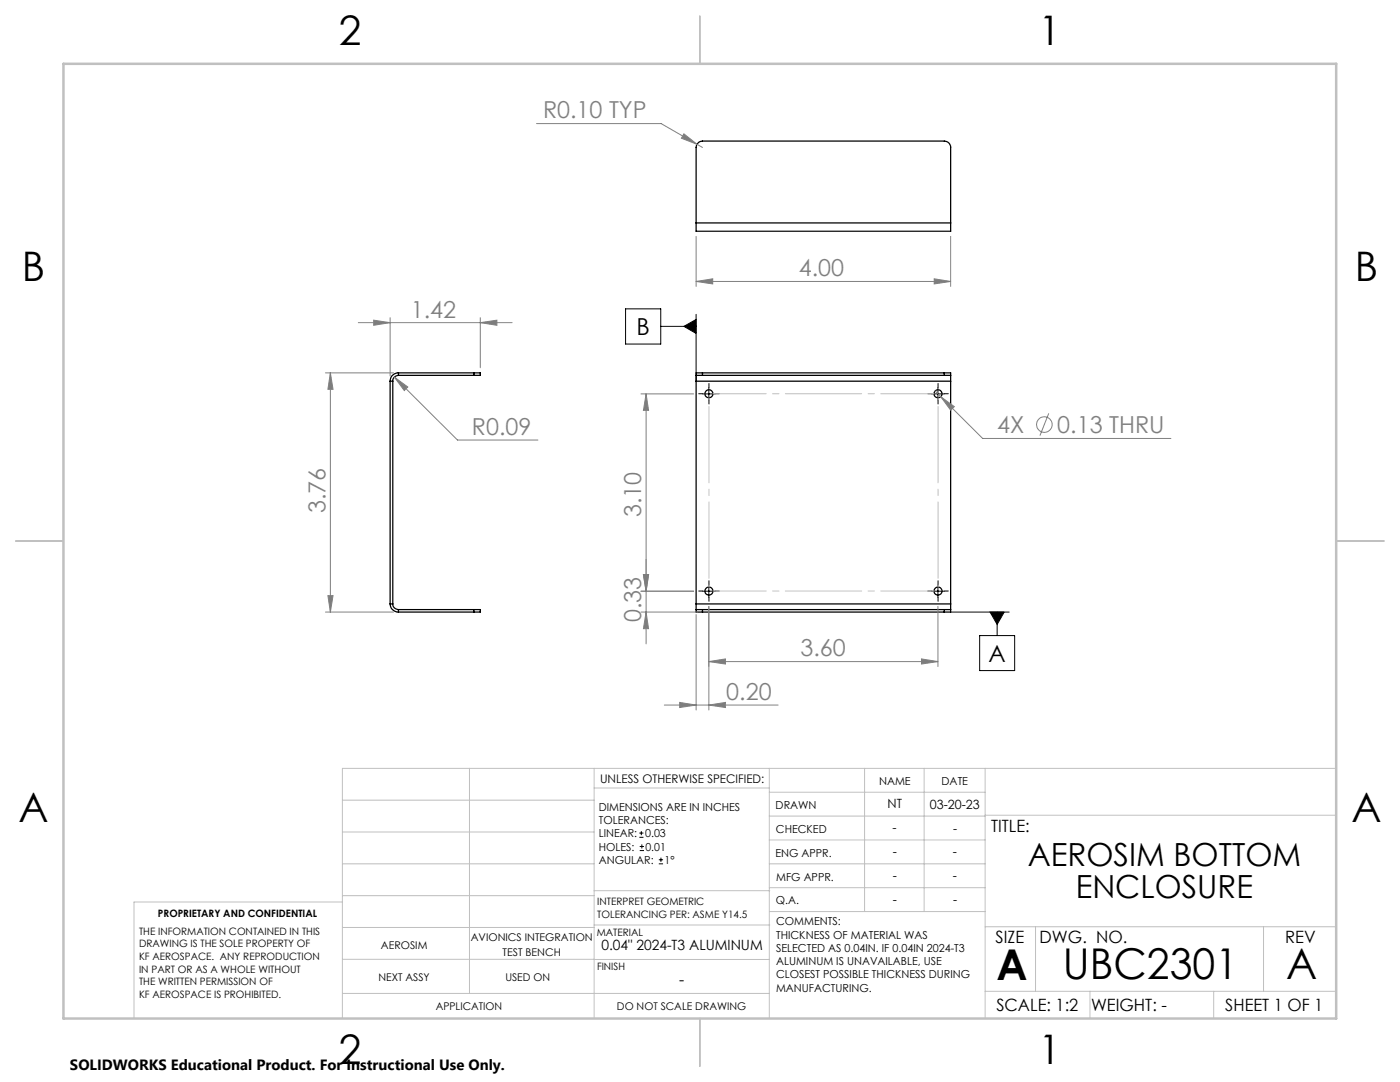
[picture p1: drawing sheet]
<svg xmlns="http://www.w3.org/2000/svg" width="279mm" height="216mm" viewBox="0 0 279 216" stroke-linecap="round" stroke-linejoin="round" font-family="sans-serif">
<g fill="none" stroke="#000" stroke-width=".25">
<path d="M138.9 44.5v-15.1a1.33 1.33 0 0 1 1.3-1.2h48.3a1.26 1.26 0 0 1 1.2 1.2v15.1M138.9 44.5v1.6h50.8v-1.6M138.9 44.5h50.8M77.9 76.1h.5M77.9 76.1v44.4M78.4 76.1v44.4M79.5 74.4a1.67 1.67 0 0 0-1.6 1.7M79.5 74.9a1.14 1.14 0 0 0-1.1 1.2M79.5 74.4h15.1M79.5 74.9h15.1M79.5 74.4v.5M94.6 74.4h1.2v.5h-1.2"/>
<path d="M94.6 74.4v.5M138.9 74.9h1.3M138.9 74.9v1.2M138.9 76.1v44.4M138.9 76.1h50.8M140.2 74.4h-1.3v.5M140.2 74.4v.5M140.2 74.4h48.3M140.2 74.9h48.3M188.5 74.9h1.2M188.5 74.4h1.2v.5M188.5 74.4v.5"/>
<path d="M189.7 74.9v1.2M189.7 76.1v44.4M77.9 120.5a1.62 1.62 0 0 0 1.6 1.6M77.9 120.5h.5M78.4 120.5a1.14 1.14 0 0 0 1.1 1.1M79.5 122.1h15.1M79.5 121.6h15.1M79.5 121.6v.5M94.6 121.6h1.2v.5h-1.2M94.6 121.6v.5M138.9 121.6h1.3M138.9 121.6v.5h1.3"/>
<path d="M138.9 120.5v1.1M138.9 120.5h50.8M140.2 121.6v.5M140.2 122.1h48.3M140.2 121.6h48.3M188.5 121.6h1.2M188.5 121.6v.5M189.7 121.6v.5h-1.2M189.7 120.5v1.1"/>
<circle cx="141.5" cy="78.6" r=".8"/>
<circle cx="187.2" cy="78.6" r=".8"/>
<circle cx="141.5" cy="117.9" r=".8"/>
<circle cx="187.2" cy="117.9" r=".8"/>
</g>
<g fill="none" stroke="#808080" stroke-width=".2">
<path d="M107.1 24.7h24.8l7.2 4.1M136.5 26.7l2.6 2.1-3.1-1.2zM139.1 28.8l1.1 .6M138.9 56.2l3.3-.6v1.1zM138.9 47.2v10M138.9 56.2h50.8M186.4 55.6l3.3 .6-3.3 .5zM189.7 47.2v10M64.9 74.4h13.6M65.9 74.4l.6 3.3h-1.1zM65.9 74.4v47.7M71.5 64.4h30.7"/>
<path d="M74.6 63.9l3.3 .5-3.3 .5zM77.9 63.4v11.6M78.7 75.2l2.7 2-.7 .7zM78.7 75.2l12.6 12.6h16.1M95.8 64.4l3.4-.5v1zM95.8 63.4v10M127.9 78.6h10.5M128.9 78.6v49.9M128.9 78.6l.5 3.3h-1zM186.6 78l1.1 1.2M187.7 79.2l2.8 1.9-.8 .7zM187.7 79.2l8.4 8.3h37.6"/>
<path d="M209.3 82.5l-1.8 4.4M65.4 118.9h1.1l-.6 3.2zM127.9 118h10.5M128.4 114.7h1l-.5 3.3zM64.9 122.1h13.6M127.9 122.1h11.3M128.9 122.1l.5 3.3h-1zM138.9 122.6v19.1M141.5 132l3.3-.5v1zM141.5 121v20.7M141.5 132h45.7M183.9 131.5l3.3 .5-3.3 .5z"/>
<path d="M187.2 121v12M132.6 140.7h22.7M135.6 140.2l3.3 .5-3.3 .5zM141.5 140.7l3.3-.5v1z"/>
<circle cx="208.4" cy="84.7" r="1.56"/>
</g>
<g fill="none" stroke="#000" stroke-width=".2">
<path d="M124.8 61.6h7.1v7.1h-7.1zM131.9 65.1h7M136.5 65.1l2.4-1.4v2.8zM138.9 62.7v13.4M140.2 78.6h2.5M141.5 77.3v2.5M185.9 78.6h2.6M187.2 77.3v2.5M140.2 118h2.5M141.5 116.7v2.5M185.9 118h2.6M187.2 116.7v2.5"/>
<path d="M189.7 122.1h11.7M195.5 126.8h7v7h-7zM197.6 122.1h2.8l-1.4 2.5zM199 122.1v4.7M127.6 167.1h.8M127.6 166.2h.8M127.7 169.7h.8M127.7 168.9h.8M128 165.8v.9M128.1 168.5v.8M131.5 172.4h.8M131.5 171.6h.8"/>
<path d="M131.9 171.1v.9"/>
</g>
<g fill="none" stroke="#000" stroke-width=".2" stroke-dasharray="15.2 1.3 1.3 1.3">
<path d="M140.2 78.6h-.8M141.5 77.3v-.8M141.5 79.8v.8M142.7 78.6h.8M186 78.6h-.8M187.2 77.3v-.8M187.2 79.8v.8M188.5 78.6h.8M140.2 117.9h-.8M141.5 116.7v-.8M141.5 119.2v.8M142.7 117.9h.8"/>
<path d="M186 117.9h-.8M187.2 116.7v-.8M187.2 119.2v.8M188.5 117.9h.8"/>
</g>
<path d="M142.3 78.6h44.1M142.3 117.9h44.1" fill="none" stroke="#c0c0c0" stroke-width=".2" stroke-dasharray="15.2 1.3 1.3 1.3" stroke-dashoffset="4.6"/>
<path d="M141.5 79.4v37.7M187.2 79.4v37.7" fill="none" stroke="#c0c0c0" stroke-width=".2" stroke-dasharray="15.2 1.3 1.3 1.3" stroke-dashoffset="-1.7"/>
<g fill="none" stroke="#c0c0c0" stroke-width=".2">
<path d="M68.3 159.7h50.3M93.7 153.3v44.9M118.6 153.3v49.9M118.6 157.2h34.9M153.5 153.3v49.9M153.5 158.1h43.1M172.5 153.3v28.6M184.4 153.3v28.6M196.6 153.3v49.9M266.7 153.3h-198.4v49.9M68.3 178.7h50.3M68.3 172.4h50.3"/>
<path d="M68.3 166h50.3M68.3 180h-41.6v23.2M118.6 177.7h35M153.5 167.6h43.1M153.5 162.8h43.1M153.5 172.4h43.1M153.5 177.1h43.1M196.6 162.7h70.1M68.3 198.2h85.2M68.3 191.4l85.2 .1M68.3 185.1h50.3M118.6 184.6h35"/>
<path d="M153.6 181.9h43M196.6 197.8h70.1M196.6 184.9h70.1M206.7 184.9v12.9M217.5 197.8v5.4M242.2 197.8v5.4M252.2 184.9v12.9"/>
</g>
<path d="M139.7 3.2v9.5M3.1 107.9h9.6M266.7 107.9h9.5M139.7 203.2v9.6" fill="none" stroke="#c0c0c0" stroke-width=".25"/>
<path d="M12.7 12.7h254v190.5h-254z" fill="none" stroke="#c0c0c0" stroke-width=".5"/>
<path d="M136.5 65.1l2.4 1.4v-2.8zM197.6 122.1l1.4 2.5 1.4-2.5z" fill="#000"/>
<g fill="#808080">
<path d="M141.5 132l3.3-.5v1zM183.9 131.5l3.3 .5-3.3 .5zM187.7 79.2l2 2.6 .8-.7zM78.7 75.2l2 2.7 .7-.7zM136.5 26.7l-.5 .9 3.1 1.2z"/>
<path d="M135.6 140.2l3.3 .5-3.3 .5zM141.5 140.7l3.3-.5v1z"/>
<path d="M138.9 56.2l3.3-.6v1.1zM186.4 55.6l3.3 .6-3.3 .5z"/>
<path d="M128.9 122.1l.5 3.3h-1zM128.4 114.7h1l-.5 3.3z"/>
<path d="M65.9 74.4l.6 3.3h-1.1zM65.4 118.9h1.1l-.6 3.2z"/>
<path d="M128.9 78.6l.5 3.3h-1zM128.4 114.7h1l-.5 3.3z"/>
<path d="M74.6 63.9l3.3 .5-3.3 .5zM95.8 64.4l3.4-.5v1z"/>
</g>
<g font-size="8.5">
<text x="198.9" y="195.5">A</text>
<text x="212.1" y="195.4">UBC2301</text>
<text x="256.7" y="195.4">A</text>
</g>
<g font-size="8.1">
<text x="67.6" y="8.9">2</text>
<text x="207.3" y="8.9">1</text>
<text x="4.4" y="56.2">B</text>
<text x="270.4" y="56.2">B</text>
<text x="3.7" y="164.1">A</text>
<text x="269.7" y="164.1">A</text>
<text x="67.6" y="212.4">2</text>
<text x="207.3" y="212.4">1</text>
</g>
<g font-size="6.3">
<text x="205.1" y="172.9">AEROSIM BOTTOM</text>
<text x="214.7" y="179.2">ENCLOSURE</text>
</g>
<g font-size="4.7" fill="#808080">
<text x="108.4" y="23.6">R0.10 TYP</text>
<text x="159.4" y="55.1">4.00</text>
<text x="82" y="63.4">1.42</text>
<text x="94.2" y="86.8">R0.09</text>
<text x="199" y="86.4">4X</text>
<text x="211" y="86.4">0.13 THRU</text>
<text x="64.9" y="102.4" transform="rotate(-90 64.9 102.4)">3.76</text>
<text x="127.9" y="103.2" transform="rotate(-90 127.9 103.2)">3.10</text>
<text x="127.9" y="124.2" transform="rotate(-90 127.9 124.2)">0.33</text>
<text x="159.8" y="131">3.60</text>
<text x="145" y="139.7">0.20</text>
</g>
<g font-size="4.7">
<text x="127" y="66.9">B</text>
<text x="197.3" y="132.1">A</text>
</g>
<g font-size="3.4">
<text x="197.8" y="166">TITLE:</text>
<text x="198.7" y="188.1">SIZE</text>
<text x="207.5" y="188.1">DWG. NO.</text>
<text x="256.5" y="188.2">REV</text>
<text x="198.8" y="201.7">SCALE: 1:2</text>
<text x="217.7" y="201.8">WEIGHT: -</text>
<text x="244.5" y="201.7">SHEET 1 OF 1</text>
</g>
<text font-size="3.2" x="135.5" y="196.6">-</text>
<text font-size="3" x="14" y="213.5">SOLIDWORKS Educational Product. For Instructional Use Only.</text>
<text font-size="2.8" x="120" y="189.5">0.04&quot; 2024-T3 ALUMINUM</text>
<g font-size="2.5">
<text x="177.1" y="161.3">NT</text>
<text x="185.6" y="161.4">03-20-23</text>
<text x="178.1" y="166.1">-</text>
<text x="190.2" y="166.2">-</text>
<text x="178.2" y="170.8">-</text>
<text x="190.1" y="170.8">-</text>
<text x="178.2" y="175.6">-</text>
<text x="190.1" y="175.6">-</text>
<text x="178.2" y="180.4">-</text>
<text x="190.2" y="180.3">-</text>
</g>
<text font-size="2.4" x="119.8" y="156.2">UNLESS OTHERWISE SPECIFIED:</text>
<g font-size="2.2">
<text x="119.5" y="161.8">DIMENSIONS ARE IN INCHES</text>
<text x="154.8" y="161.4">DRAWN</text>
<text x="175.4" y="156.6">NAME</text>
<text x="187.9" y="156.7">DATE</text>
<text x="119.5" y="164.4">TOLERANCES:</text>
<text x="119.5" y="167.1">LINEAR:</text>
<text x="128.7" y="167.1">0.03</text>
<text x="154.9" y="166.3">CHECKED</text>
<text x="119.5" y="172.4">ANGULAR:</text>
<text x="119.5" y="169.7">HOLES:</text>
<text x="128.8" y="169.7">0.01</text>
<text x="132.6" y="172.4">1°</text>
<text x="154.8" y="170.9">ENG APPR.</text>
<text x="154.9" y="175.7">MFG APPR.</text>
<text x="154.9" y="180.4">Q.A.</text>
<text x="154.9" y="184.6">COMMENTS:</text>
<text x="154.9" y="187.3">THICKNESS OF MATERIAL WAS</text>
<text x="154.9" y="189.9">SELECTED AS 0.04IN. IF 0.04IN 2024-T3</text>
<text x="154.9" y="192.6">ALUMINUM IS UNAVAILABLE, USE</text>
<text x="154.9" y="195.2">CLOSEST POSSIBLE THICKNESS DURING</text>
<text x="154.9" y="197.9">MANUFACTURING.</text>
</g>
<g font-size="2.1">
<text x="76" y="189.3">AEROSIM</text>
<text x="94" y="187.7">AVIONICS INTEGRATION</text>
<text x="100.3" y="190.8">TEST BENCH</text>
<text x="75.5" y="195.7">NEXT ASSY</text>
<text x="100.9" y="195.7">USED ON</text>
<text x="86.9" y="201.5">APPLICATION</text>
<text x="123.1" y="201.6">DO NOT SCALE DRAWING</text>
</g>
<g font-size="2">
<text x="31.5" y="182.9">PROPRIETARY AND CONFIDENTIAL</text>
<text x="119.2" y="180.6">INTERPRET GEOMETRIC</text>
<text x="119.2" y="183.1">TOLERANCING PER: ASME Y14.5</text>
<text x="27.8" y="186.5">THE INFORMATION CONTAINED IN THIS</text>
<text x="27.8" y="189">DRAWING IS THE SOLE PROPERTY OF</text>
<text x="27.8" y="191.6">KF AEROSPACE. ANY REPRODUCTION</text>
<text x="119.1" y="186.7">MATERIAL</text>
<text x="27.8" y="194.1">IN PART OR AS A WHOLE WITHOUT</text>
<text x="27.8" y="196.6">THE WRITTEN PERMISSION OF</text>
<text x="119.1" y="193.5">FINISH</text>
<text x="27.8" y="199.1">KF AEROSPACE IS PROHIBITED.</text>
</g>
</svg>
